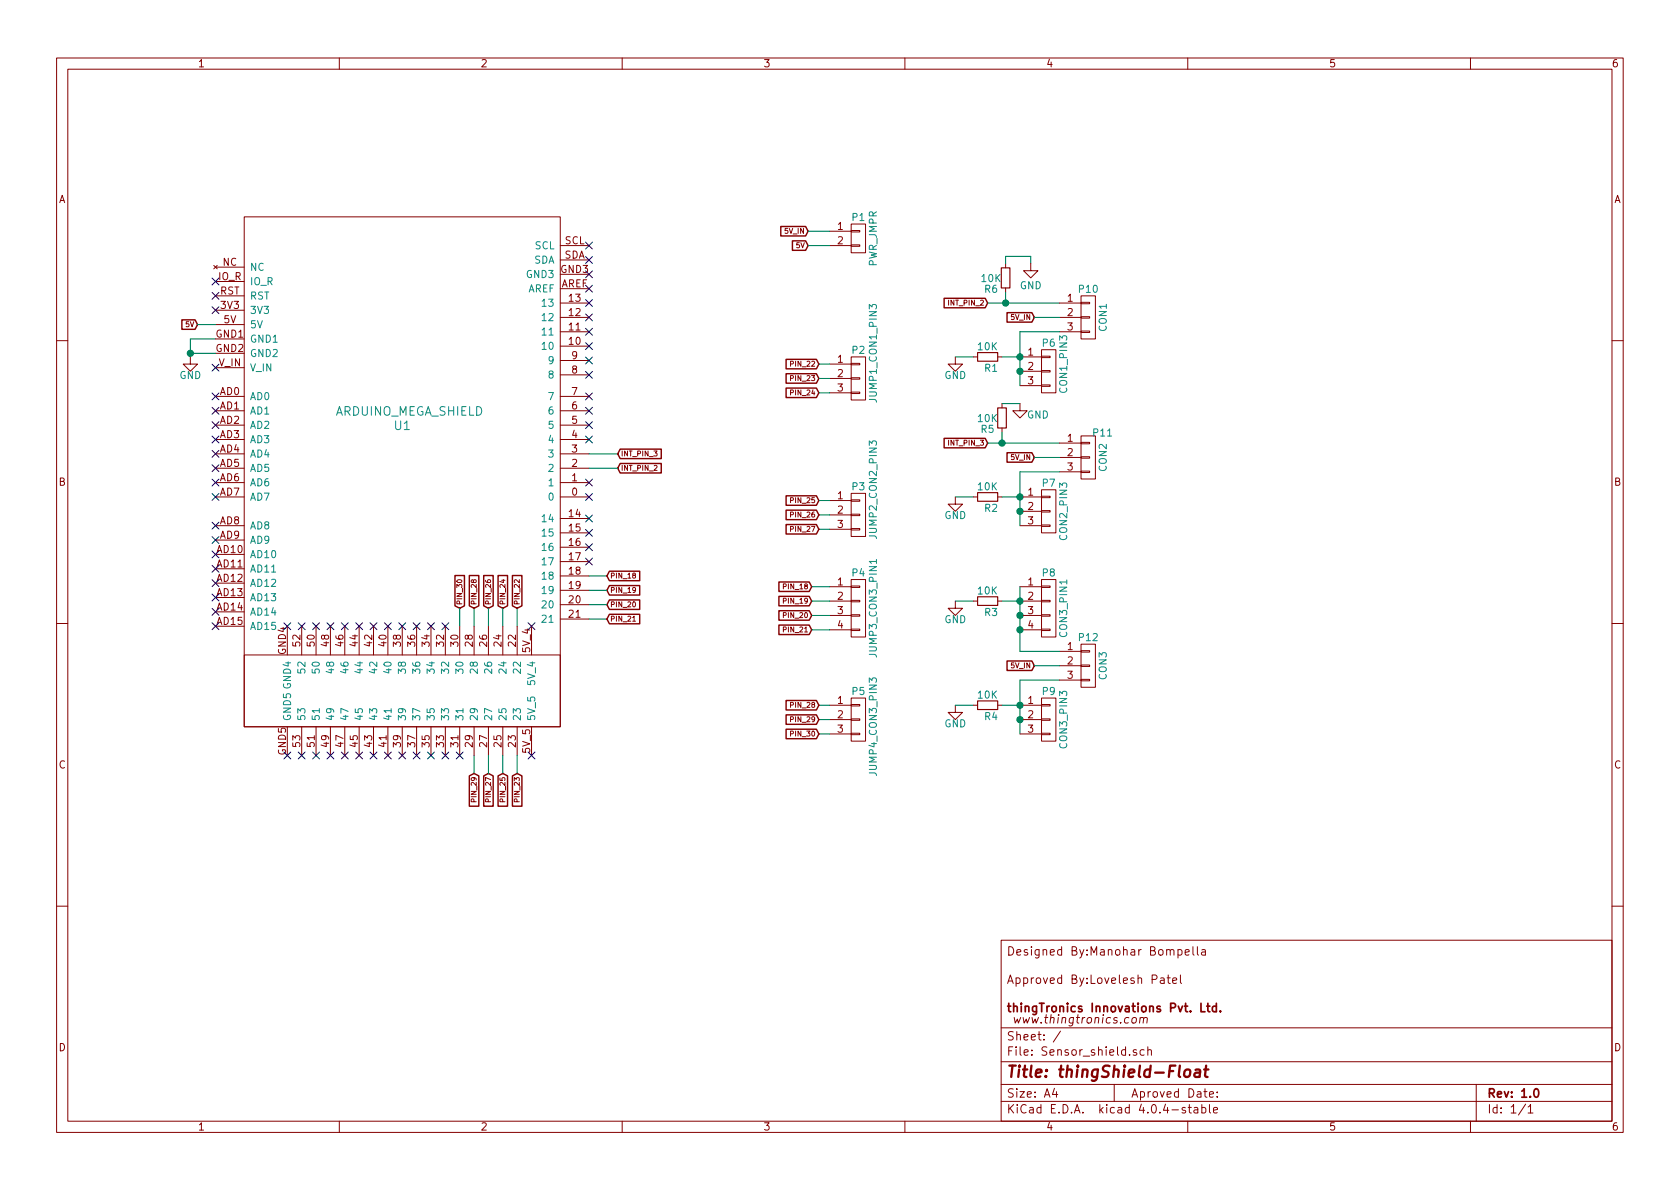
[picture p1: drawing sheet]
EESchema Schematic File Version 2
LIBS:power
LIBS:device
LIBS:transistors
LIBS:conn
LIBS:linear
LIBS:regul
LIBS:74xx
LIBS:cmos4000
LIBS:adc-dac
LIBS:memory
LIBS:xilinx
LIBS:microcontrollers
LIBS:dsp
LIBS:microchip
LIBS:analog_switches
LIBS:motorola
LIBS:texas
LIBS:intel
LIBS:audio
LIBS:interface
LIBS:digital-audio
LIBS:philips
LIBS:display
LIBS:cypress
LIBS:siliconi
LIBS:opto
LIBS:atmel
LIBS:contrib
LIBS:valves
LIBS:arduino_shield
LIBS:Songle_SRD-03VDC-SL-C
LIBS:arduino_mega_shield
LIBS:Sensor_shield-cache
EELAYER 25 0
EELAYER END
$Descr A4 11693 8268
encoding utf-8
Sheet 1 1
Title "thingShield-Float"
Date ""
Rev "1.0"
Comp ""
Comment1 ""
Comment2 ""
Comment3 ""
Comment4 ""
$EndDescr
$Comp
L ARDUINO_MEGA_SHIELD U1
U 1 1
P 2150 3300
F 0 "U1" H 2800 3650 60  0000 C CNN
F 1 "ARDUINO_MEGA_SHIELD" H 2850 3750 60  0000 C CNN
F 2 "Arduino:ARDUINO_MEGA_SHIELD" H 2150 3300 60  0001 C CNN
F 3 "" H 2150 3300 60  0001 C CNN
	1    2150 3300
	1    0    0    -1  
$EndComp
$Comp
L CONN_01X03 P10
U 1 1
P 7575 2200
F 0 "P10" H 7575 2400 50  0000 C CNN
F 1 "CON1" V 7675 2200 50  0000 C CNN
F 2 "Connectors:gmkds_3-3-5,08" H 7575 2200 50  0001 C CNN
F 3 "" H 7575 2200 50  0000 C CNN
	1    7575 2200
	1    0    0    -1  
$EndComp
$Comp
L CONN_01X03 P12
U 1 1
P 7575 4625
F 0 "P12" H 7575 4825 50  0000 C CNN
F 1 "CON3" V 7675 4625 50  0000 C CNN
F 2 "Connectors:gmkds_3-3-5,08" H 7575 4625 50  0001 C CNN
F 3 "" H 7575 4625 50  0000 C CNN
	1    7575 4625
	1    0    0    -1  
$EndComp
$Comp
L CONN_01X03 P11
U 1 1
P 7575 3175
F 0 "P11" H 7675 3350 50  0000 C CNN
F 1 "CON2" V 7675 3175 50  0000 C CNN
F 2 "Connectors:gmkds_3-3-5,08" H 7575 3175 50  0001 C CNN
F 3 "" H 7575 3175 50  0000 C CNN
	1    7575 3175
	1    0    0    -1  
$EndComp
Text GLabel 4300 3250 2    35   Input ~ 0
INT_PIN_2
Wire Wire Line
	4100 3250 4300 3250
Text GLabel 6875 2100 0    35   Input ~ 0
INT_PIN_2
Text GLabel 4300 3150 2    35   Input ~ 0
INT_PIN_3
Wire Wire Line
	4100 3150 4300 3150
Text GLabel 6875 3075 0    35   Input ~ 0
INT_PIN_3
Wire Wire Line
	6875 3075 7375 3075
$Comp
L CONN_01X03 P6
U 1 1
P 7300 2575
F 0 "P6" H 7300 2775 50  0000 C CNN
F 1 "CON1_PIN3" V 7400 2625 50  0000 C CNN
F 2 "Pin_Headers:Pin_Header_Straight_1x03_Pitch2.54mm" H 7300 2575 50  0001 C CNN
F 3 "" H 7300 2575 50  0000 C CNN
	1    7300 2575
	1    0    0    -1  
$EndComp
$Comp
L CONN_01X03 P2
U 1 1
P 5975 2625
F 0 "P2" H 5975 2825 50  0000 C CNN
F 1 "JUMP1_CON1_PIN3" V 6075 2800 50  0000 C CNN
F 2 "Pin_Headers:Pin_Header_Straight_1x03_Pitch2.54mm" H 5975 2625 50  0001 C CNN
F 3 "" H 5975 2625 50  0000 C CNN
	1    5975 2625
	1    0    0    -1  
$EndComp
Text GLabel 3600 4225 1    35   Input ~ 0
PIN_22
Wire Wire Line
	3600 4350 3600 4225
Text GLabel 3600 5375 3    35   Input ~ 0
PIN_23
Text GLabel 3500 5375 3    35   Input ~ 0
PIN_25
Text GLabel 3400 5375 3    35   Input ~ 0
PIN_27
Wire Wire Line
	3600 5250 3600 5375
Wire Wire Line
	3500 5250 3500 5375
Wire Wire Line
	3400 5250 3400 5375
Text GLabel 3500 4225 1    35   Input ~ 0
PIN_24
Wire Wire Line
	3500 4225 3500 4350
Text GLabel 3400 4225 1    35   Input ~ 0
PIN_26
Wire Wire Line
	3400 4225 3400 4350
Text GLabel 4225 4300 2    35   Input ~ 0
PIN_21
Text GLabel 4225 4200 2    35   Input ~ 0
PIN_20
Text GLabel 4225 4100 2    35   Input ~ 0
PIN_19
Text GLabel 4225 4000 2    35   Input ~ 0
PIN_18
Wire Wire Line
	4100 4000 4225 4000
Wire Wire Line
	4100 4100 4225 4100
Wire Wire Line
	4100 4200 4225 4200
Wire Wire Line
	4100 4300 4225 4300
Text GLabel 3300 5375 3    35   Input ~ 0
PIN_29
Text GLabel 3300 4225 1    35   Input ~ 0
PIN_28
Text GLabel 3200 4225 1    35   Input ~ 0
PIN_30
Wire Wire Line
	3300 4350 3300 4225
Wire Wire Line
	3200 4350 3200 4225
Wire Wire Line
	3300 5375 3300 5250
Wire Wire Line
	7100 2300 7100 2675
Connection ~ 7100 2575
Wire Wire Line
	7375 2300 7100 2300
Connection ~ 7100 2475
Text GLabel 5700 2525 0    35   Input ~ 0
PIN_22
Text GLabel 5700 2625 0    35   Input ~ 0
PIN_23
Text GLabel 5700 2725 0    35   Input ~ 0
PIN_24
Wire Wire Line
	5700 2525 5775 2525
Wire Wire Line
	5700 2625 5775 2625
Wire Wire Line
	5700 2725 5775 2725
Text GLabel 5700 3475 0    35   Input ~ 0
PIN_25
$Comp
L CONN_01X03 P3
U 1 1
P 5975 3575
F 0 "P3" H 5975 3775 50  0000 C CNN
F 1 "JUMP2_CON2_PIN3" V 6075 3750 50  0000 C CNN
F 2 "Pin_Headers:Pin_Header_Straight_1x03_Pitch2.54mm" H 5975 3575 50  0001 C CNN
F 3 "" H 5975 3575 50  0000 C CNN
	1    5975 3575
	1    0    0    -1  
$EndComp
Wire Wire Line
	5700 3475 5775 3475
Wire Wire Line
	5700 3575 5775 3575
Wire Wire Line
	5700 3675 5775 3675
Text GLabel 5700 3575 0    35   Input ~ 0
PIN_26
Text GLabel 5700 3675 0    35   Input ~ 0
PIN_27
$Comp
L CONN_01X03 P7
U 1 1
P 7300 3550
F 0 "P7" H 7300 3750 50  0000 C CNN
F 1 "CON2_PIN3" V 7400 3550 50  0000 C CNN
F 2 "Pin_Headers:Pin_Header_Straight_1x03_Pitch2.54mm" H 7300 3550 50  0001 C CNN
F 3 "" H 7300 3550 50  0000 C CNN
	1    7300 3550
	1    0    0    -1  
$EndComp
Wire Wire Line
	7100 3275 7100 3650
Connection ~ 7100 3550
Wire Wire Line
	7375 3275 7100 3275
Connection ~ 7100 3450
Text GLabel 5650 4375 0    35   Input ~ 0
PIN_21
Text GLabel 5650 4275 0    35   Input ~ 0
PIN_20
Text GLabel 5650 4175 0    35   Input ~ 0
PIN_19
Text GLabel 5650 4075 0    35   Input ~ 0
PIN_18
$Comp
L CONN_01X04 P4
U 1 1
P 5975 4225
F 0 "P4" H 5975 4475 50  0000 C CNN
F 1 "JUMP3_CON3_PIN1" V 6075 4225 50  0000 C CNN
F 2 "Pin_Headers:Pin_Header_Straight_1x04_Pitch2.54mm" H 5975 4225 50  0001 C CNN
F 3 "" H 5975 4225 50  0000 C CNN
	1    5975 4225
	1    0    0    -1  
$EndComp
Wire Wire Line
	5650 4075 5775 4075
Wire Wire Line
	5650 4175 5775 4175
Wire Wire Line
	5650 4275 5775 4275
Wire Wire Line
	5650 4375 5775 4375
$Comp
L CONN_01X04 P8
U 1 1
P 7300 4225
F 0 "P8" H 7300 4475 50  0000 C CNN
F 1 "CON3_PIN1" V 7400 4225 50  0000 C CNN
F 2 "Pin_Headers:Pin_Header_Straight_1x04_Pitch2.54mm" H 7300 4225 50  0001 C CNN
F 3 "" H 7300 4225 50  0000 C CNN
	1    7300 4225
	1    0    0    -1  
$EndComp
Wire Wire Line
	7100 4075 7100 4525
Connection ~ 7100 4175
Connection ~ 7100 4275
Wire Wire Line
	7100 4525 7375 4525
Connection ~ 7100 4375
$Comp
L CONN_01X03 P9
U 1 1
P 7300 5000
F 0 "P9" H 7300 5200 50  0000 C CNN
F 1 "CON3_PIN3" V 7400 5000 50  0000 C CNN
F 2 "Pin_Headers:Pin_Header_Straight_1x03_Pitch2.54mm" H 7300 5000 50  0001 C CNN
F 3 "" H 7300 5000 50  0000 C CNN
	1    7300 5000
	1    0    0    -1  
$EndComp
Wire Wire Line
	7100 4725 7100 5100
Connection ~ 7100 5000
Wire Wire Line
	7375 4725 7100 4725
Connection ~ 7100 4900
$Comp
L CONN_01X03 P5
U 1 1
P 5975 5000
F 0 "P5" H 5975 5200 50  0000 C CNN
F 1 "JUMP4_CON3_PIN3" V 6075 4950 50  0000 C CNN
F 2 "Pin_Headers:Pin_Header_Straight_1x03_Pitch2.54mm" H 5975 5000 50  0001 C CNN
F 3 "" H 5975 5000 50  0000 C CNN
	1    5975 5000
	1    0    0    -1  
$EndComp
Wire Wire Line
	5700 4900 5775 4900
Wire Wire Line
	5700 5000 5775 5000
Wire Wire Line
	5700 5100 5775 5100
Text GLabel 5700 4900 0    35   Input ~ 0
PIN_28
Text GLabel 5700 5000 0    35   Input ~ 0
PIN_29
Text GLabel 5700 5100 0    35   Input ~ 0
PIN_30
Text GLabel 7200 2200 0    35   Input ~ 0
5V_IN
Wire Wire Line
	7200 2200 7375 2200
Text GLabel 7200 3175 0    35   Input ~ 0
5V_IN
Wire Wire Line
	7200 3175 7375 3175
Text GLabel 7200 4625 0    35   Input ~ 0
5V_IN
Wire Wire Line
	7200 4625 7375 4625
$Comp
L R_Small R6
U 1 1
P 7000 1925
F 0 "R6" H 6850 1850 50  0000 L CNN
F 1 "10K" H 6825 1925 50  0000 L CNN
F 2 "Resistors_SMD:R_0805_HandSoldering" H 7000 1925 50  0001 C CNN
F 3 "" H 7000 1925 50  0000 C CNN
	1    7000 1925
	1    0    0    -1  
$EndComp
Wire Wire Line
	7000 1825 7000 1775
Wire Wire Line
	7000 1775 7175 1775
Wire Wire Line
	7175 1775 7175 1825
$Comp
L GND #PWR01
U 1 1
P 7175 1825
F 0 "#PWR01" H 7175 1575 50  0001 C CNN
F 1 "GND" H 7175 1675 50  0000 C CNN
F 2 "" H 7175 1825 50  0000 C CNN
F 3 "" H 7175 1825 50  0000 C CNN
	1    7175 1825
	1    0    0    -1  
$EndComp
$Comp
L R_Small R5
U 1 1
P 6975 2900
F 0 "R5" H 6825 2825 50  0000 L CNN
F 1 "10K" H 6800 2900 50  0000 L CNN
F 2 "Resistors_SMD:R_0805_HandSoldering" H 6975 2900 50  0001 C CNN
F 3 "" H 6975 2900 50  0000 C CNN
	1    6975 2900
	1    0    0    -1  
$EndComp
$Comp
L GND #PWR02
U 1 1
P 7100 2800
F 0 "#PWR02" H 7100 2550 50  0001 C CNN
F 1 "GND" H 7225 2725 50  0000 C CNN
F 2 "" H 7100 2800 50  0000 C CNN
F 3 "" H 7100 2800 50  0000 C CNN
	1    7100 2800
	1    0    0    -1  
$EndComp
Wire Wire Line
	6975 2800 7100 2800
$Comp
L R_Small R3
U 1 1
P 6875 4175
F 0 "R3" V 6950 4150 50  0000 L CNN
F 1 "10K" V 6800 4100 50  0000 L CNN
F 2 "Resistors_SMD:R_0805_HandSoldering" H 6875 4175 50  0001 C CNN
F 3 "" H 6875 4175 50  0000 C CNN
	1    6875 4175
	0    1    1    0   
$EndComp
$Comp
L GND #PWR03
U 1 1
P 6650 4175
F 0 "#PWR03" H 6650 3925 50  0001 C CNN
F 1 "GND" H 6650 4050 50  0000 C CNN
F 2 "" H 6650 4175 50  0000 C CNN
F 3 "" H 6650 4175 50  0000 C CNN
	1    6650 4175
	1    0    0    -1  
$EndComp
Wire Wire Line
	6650 4175 6775 4175
Wire Wire Line
	6975 4175 7100 4175
$Comp
L R_Small R4
U 1 1
P 6875 4900
F 0 "R4" V 6950 4875 50  0000 L CNN
F 1 "10K" V 6800 4825 50  0000 L CNN
F 2 "Resistors_SMD:R_0805_HandSoldering" H 6875 4900 50  0001 C CNN
F 3 "" H 6875 4900 50  0000 C CNN
	1    6875 4900
	0    1    1    0   
$EndComp
$Comp
L GND #PWR04
U 1 1
P 6650 4900
F 0 "#PWR04" H 6650 4650 50  0001 C CNN
F 1 "GND" H 6650 4775 50  0000 C CNN
F 2 "" H 6650 4900 50  0000 C CNN
F 3 "" H 6650 4900 50  0000 C CNN
	1    6650 4900
	1    0    0    -1  
$EndComp
Wire Wire Line
	6650 4900 6775 4900
Wire Wire Line
	6975 4900 7100 4900
$Comp
L R_Small R2
U 1 1
P 6875 3450
F 0 "R2" V 6950 3425 50  0000 L CNN
F 1 "10K" V 6800 3375 50  0000 L CNN
F 2 "Resistors_SMD:R_0805_HandSoldering" H 6875 3450 50  0001 C CNN
F 3 "" H 6875 3450 50  0000 C CNN
	1    6875 3450
	0    1    1    0   
$EndComp
$Comp
L GND #PWR05
U 1 1
P 6650 3450
F 0 "#PWR05" H 6650 3200 50  0001 C CNN
F 1 "GND" H 6650 3325 50  0000 C CNN
F 2 "" H 6650 3450 50  0000 C CNN
F 3 "" H 6650 3450 50  0000 C CNN
	1    6650 3450
	1    0    0    -1  
$EndComp
Wire Wire Line
	6650 3450 6775 3450
Wire Wire Line
	6975 3450 7100 3450
Wire Wire Line
	6975 3000 6975 3075
Connection ~ 6975 3075
Wire Wire Line
	7375 2100 6875 2100
Wire Wire Line
	7000 2025 7000 2100
Connection ~ 7000 2100
$Comp
L R_Small R1
U 1 1
P 6875 2475
F 0 "R1" V 6950 2450 50  0000 L CNN
F 1 "10K" V 6800 2400 50  0000 L CNN
F 2 "Resistors_SMD:R_0805_HandSoldering" H 6875 2475 50  0001 C CNN
F 3 "" H 6875 2475 50  0000 C CNN
	1    6875 2475
	0    1    1    0   
$EndComp
$Comp
L GND #PWR06
U 1 1
P 6650 2475
F 0 "#PWR06" H 6650 2225 50  0001 C CNN
F 1 "GND" H 6650 2350 50  0000 C CNN
F 2 "" H 6650 2475 50  0000 C CNN
F 3 "" H 6650 2475 50  0000 C CNN
	1    6650 2475
	1    0    0    -1  
$EndComp
Wire Wire Line
	6650 2475 6775 2475
Wire Wire Line
	6975 2475 7100 2475
$Comp
L CONN_01X02 P1
U 1 1
P 5975 1650
F 0 "P1" H 5975 1800 50  0000 C CNN
F 1 "PWR_JMPR" V 6075 1650 50  0000 C CNN
F 2 "Pin_Headers:Pin_Header_Straight_1x02_Pitch2.54mm" H 5975 1650 50  0001 C CNN
F 3 "" H 5975 1650 50  0000 C CNN
	1    5975 1650
	1    0    0    -1  
$EndComp
Text GLabel 5625 1600 0    35   Input ~ 0
5V_IN
Wire Wire Line
	5625 1600 5775 1600
Text GLabel 1375 2250 0    35   Input ~ 0
5V
Wire Wire Line
	1375 2250 1500 2250
Text GLabel 5625 1700 0    35   Input ~ 0
5V
Wire Wire Line
	5625 1700 5775 1700
$Comp
L GND #PWR07
U 1 1
P 1325 2475
F 0 "#PWR07" H 1325 2225 50  0001 C CNN
F 1 "GND" H 1325 2350 50  0000 C CNN
F 2 "" H 1325 2475 50  0000 C CNN
F 3 "" H 1325 2475 50  0000 C CNN
	1    1325 2475
	1    0    0    -1  
$EndComp
Wire Wire Line
	1325 2450 1500 2450
Wire Wire Line
	1500 2350 1325 2350
Wire Wire Line
	1325 2350 1325 2475
Connection ~ 1325 2450
NoConn ~ 1500 1950
NoConn ~ 1500 2050
NoConn ~ 1500 2150
NoConn ~ 1500 2550
NoConn ~ 1500 2750
NoConn ~ 1500 2850
NoConn ~ 1500 2950
NoConn ~ 1500 3050
NoConn ~ 1500 3150
NoConn ~ 1500 3250
NoConn ~ 1500 3350
NoConn ~ 1500 3450
NoConn ~ 1500 3650
NoConn ~ 1500 3750
NoConn ~ 1500 3850
NoConn ~ 1500 3950
NoConn ~ 1500 4050
NoConn ~ 1500 4150
NoConn ~ 1500 4250
NoConn ~ 1500 4350
NoConn ~ 2000 4350
NoConn ~ 2100 4350
NoConn ~ 2200 4350
NoConn ~ 2300 4350
NoConn ~ 2400 4350
NoConn ~ 2500 4350
NoConn ~ 2600 4350
NoConn ~ 2700 4350
NoConn ~ 2800 4350
NoConn ~ 2900 4350
NoConn ~ 3000 4350
NoConn ~ 3100 4350
NoConn ~ 3700 4350
NoConn ~ 2000 5250
NoConn ~ 2100 5250
NoConn ~ 2200 5250
NoConn ~ 2300 5250
NoConn ~ 2400 5250
NoConn ~ 2500 5250
NoConn ~ 2600 5250
NoConn ~ 2700 5250
NoConn ~ 2800 5250
NoConn ~ 2900 5250
NoConn ~ 3000 5250
NoConn ~ 3200 5250
NoConn ~ 3100 5250
NoConn ~ 3700 5250
NoConn ~ 4100 3900
NoConn ~ 4100 3800
NoConn ~ 4100 3700
NoConn ~ 4100 3600
NoConn ~ 4100 3450
NoConn ~ 4100 3350
NoConn ~ 4100 3050
NoConn ~ 4100 2950
NoConn ~ 4100 2850
NoConn ~ 4100 2750
NoConn ~ 4100 2600
NoConn ~ 4100 2500
NoConn ~ 4100 2400
NoConn ~ 4100 2300
NoConn ~ 4100 2200
NoConn ~ 4100 2100
NoConn ~ 4100 2000
NoConn ~ 4100 1900
NoConn ~ 4100 1800
NoConn ~ 4100 1700
$EndSCHEMATC
